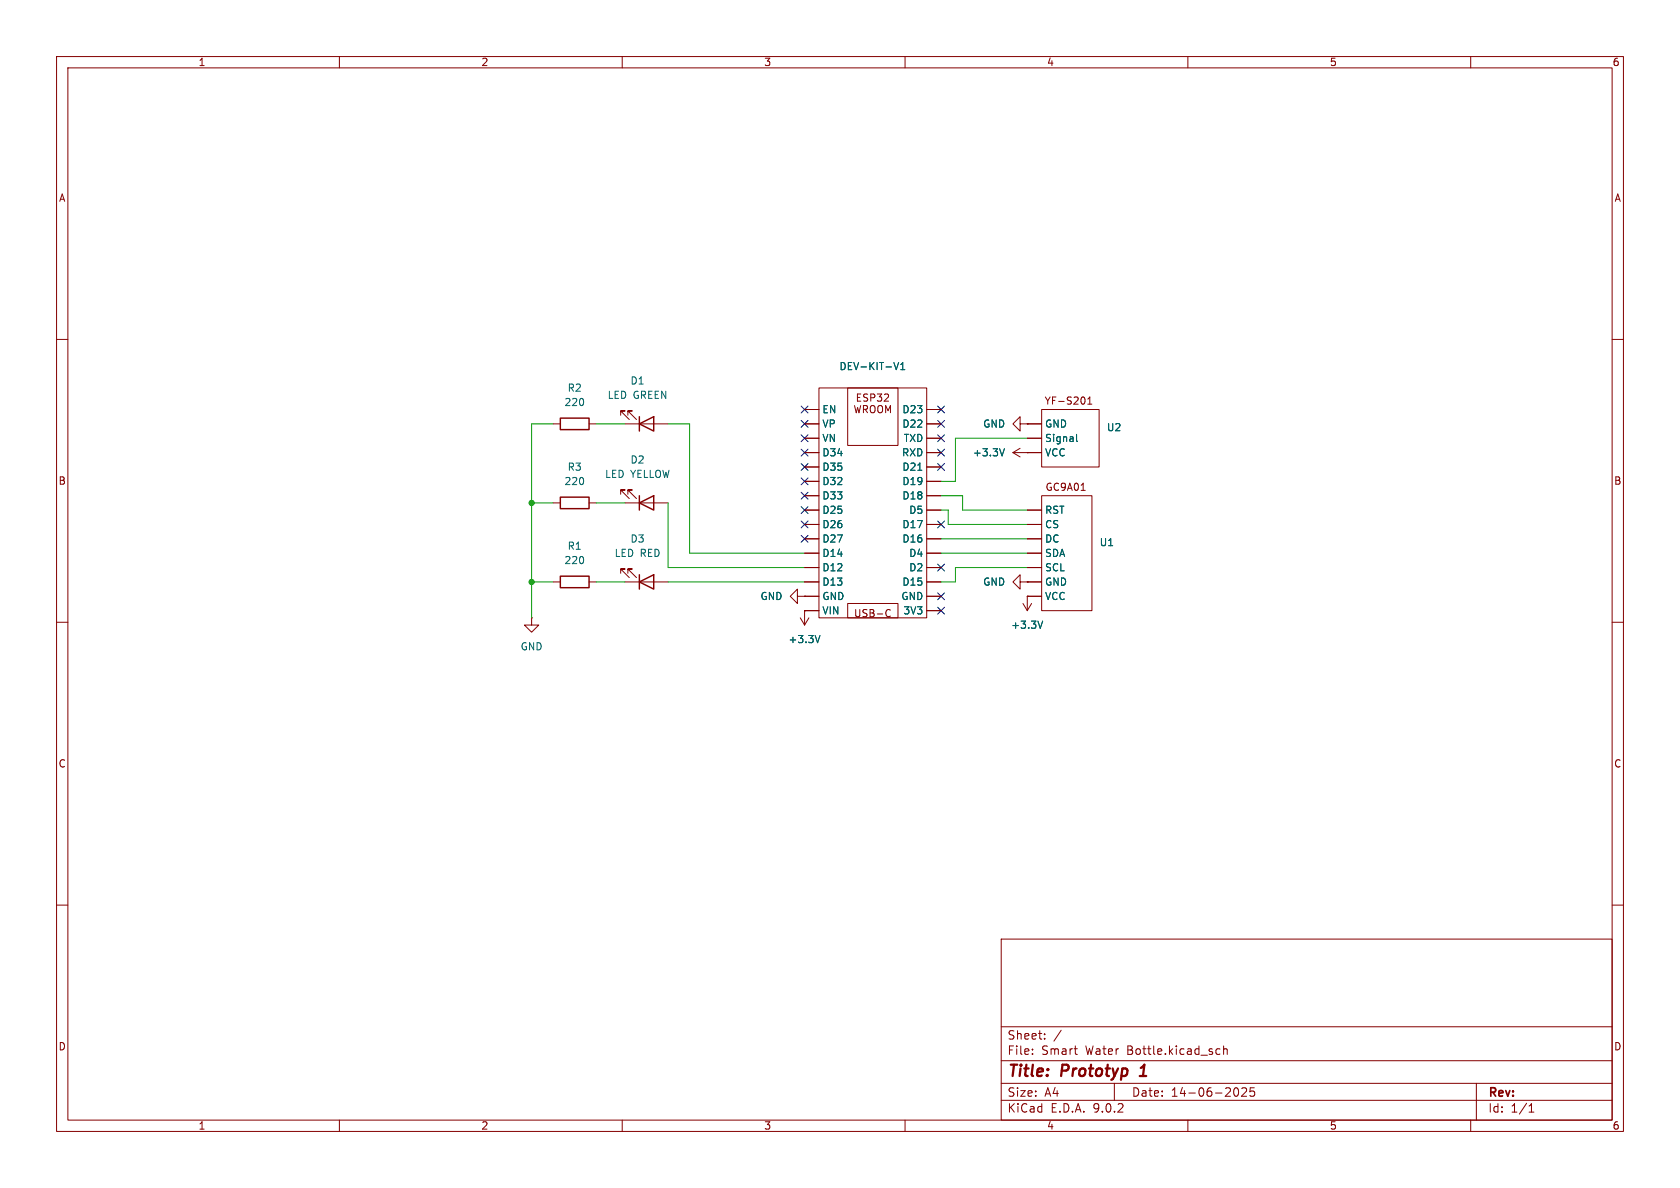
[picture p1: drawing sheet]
<svg xmlns="http://www.w3.org/2000/svg" width="297mm" height="210mm" viewBox="0 0 297 210" stroke-linecap="round" stroke-linejoin="round" font-family="sans-serif">
<g fill="none" stroke="#840000" stroke-width=".18">
<path d="M10 10h277v190h-277zM12 12h273v186h-273zM60 10v2M110 10v2M160 10v2M210 10v2M260 10v2M10 60h2M97.8 74.9h1.3M104.1 74.9h1.3M109.7 73.4v-.8h.8h-.8l1.6 1.6M110.5 74.9h7.6"/>
<path d="M111 73.4v-.8h.8h-.8l1.5 1.6M142.2 72.4h2.6M142.2 74.9h2.6M142.2 77.5h2.6M144.8 68.6h19v40.6h-19zM149.9 68.6h8.8v10.1h-8.8zM163.8 72.4h2.6M163.8 74.9h2.6M163.8 77.5h2.6M180.3 74.9v-1.2l-1.2 1.2 1.2 1.3v-1.3h1.3M180.3 79.2l-1.2 .8M181.6 74.9h.1"/>
<path d="M181.6 74.9h2.5M181.6 77.5h2.5M184.1 72.4h10.2v10.2h-10.2zM192.3 71.4h.7M192.3 70.5l.4-.3v1.2M285 60h2M97.8 88.9h1.3M104.1 88.9h1.3M109.7 87.4v-.8h.8h-.8l1.6 1.5M110.5 88.9h7.6M111 87.4v-.8h.8h-.8l1.5 1.5M142.2 80h2.6"/>
<path d="M142.2 82.6h2.6M142.2 85.1h2.6M142.2 87.6h2.6M142.2 90.2h2.6M142.2 92.7h2.6M142.2 95.3h2.6M142.2 97.8h2.6M163.8 80h2.6M163.8 82.6h2.6M163.8 85.1h2.6M163.8 87.6h2.6M163.8 90.2h2.6"/>
<path d="M163.8 92.7h2.6M163.8 95.3h2.6M163.8 97.8h2.6M179.1 80h5M179.1 80l1.2 .8M181.6 80h.1M181.6 90.2h2.5M181.6 92.7h2.5M181.6 95.3h2.5M181.6 97.8h2.5M184.1 87.6h8.9v20.4h-8.9zM191.1 86.7h.8"/>
<path d="M191.1 85.8l.4-.4v1.3M10 110h2M94 109.2v1.3h1.2l-1.2 1.3-1.3-1.3h1.3M94 109.2h.1M97.8 102.9h1.3M104.1 102.9h1.3M109.7 101.3v-.7h.8h-.8l1.6 1.5M110.5 102.9h7.6M111 101.3v-.7h.8h-.8l1.5 1.5M141 105.4v-1.3l-1.3 1.3 1.3 1.3v-1.3h1.2M141.5 109.2l.7 1.3M142.2 108h.1"/>
<path d="M142.2 105.4h.1M142.2 108v2.5M142.2 100.3h2.6M142.2 102.9h2.6M142.2 105.4h2.6M142.2 108h2.6M143 109.2l-.8 1.3M149.9 106.7h8.8v2.5h-8.8zM156.8 107.8l.3-.1 .3 .2M157.4 108.9l-.3 .1h-.3M163.8 100.3h2.6M163.8 102.9h2.6"/>
<path d="M163.8 105.4h2.6M163.8 108h2.6M180.3 102.9v-1.3l-1.2 1.3 1.2 1.2v-1.2h1.3M180.8 106.7l.8 1.3M181.6 102.9h.1M181.6 105.4h.1M181.6 100.3h2.5M181.6 102.9h2.5M181.6 105.4h2.5M181.6 105.4v2.6M182.4 106.7l-.8 1.3M285 110h2"/>
<path d="M10 160h2M177 166h108v32h-108zM285 160h2M60 198v2M110 198v2M160 198v2M177 194.5h108M177 191.5h108M177 187.5h108M177 181.5h108M182.5 186.3v.1M182.5 185.5v.1"/>
<path d="M184.7 183.6v.1M184.7 182.8v.1M187.6 182.1l-1.3 2M189.9 185.4h.6M190.3 186.4h.2M197 191.5v3M210 198v2M215.1 185.5h.6M215.1 186.3h.6M216.3 185.5l.2-.1 .4 .1 .1 .9M216.3 184.9v1.5M218.3 192.4l.2-.1a.81 .81 0 0 1 .5 .6 .81 .81 0 0 1-.3 .8h-.4"/>
<path d="M219.5 192.4l.6-.1 .2 .1 .1 .3-.9 1.1h.9M221.7 192.3h-.7v.7l.2-.1h.5l.1 .3-.1 .5-.2 .1-.5-.1M260 198v2M261 191.5v6.5M270.3 196.6h.9M270.3 195.5l.4-.4v1.5"/>
</g>
<path d="M201.5 190.2h1.1M202.1 188.5l-.4 .3" fill="none" stroke="#840000" stroke-width=".4"/>
<path d="M99.1 73.9h5v2h-5zM113 74.9l2.6-1.2v2.5zM113 73.7v2.5M99.1 87.9h5v2h-5zM113 88.9l2.6-1.3v2.6zM113 87.6v2.6M99.1 101.9h5v2h-5zM113 102.9l2.6-1.3v2.5zM113 101.6v2.5" fill="none" stroke="#840000" stroke-width=".25"/>
<path d="M158 64.1l.4 1.2 .5-1.2M159.2 65.3h.8M159.2 64.4l.4-.3v1.2M177.6 79.3l-.5 1.3M190.3 76.8v1.1l.2 .1M162.3 83.1h.7M145 112.3l-.5 1.3M184.3 109.8l-.4 1.3" fill="none" stroke="#006464" stroke-width=".18"/>
<g fill="none" stroke="#009600" stroke-width=".18">
<path d="M97.8 74.9h-3.8v34.3M105.4 74.9h5.1M118.1 74.9h3.8v22.9h20.3M181.6 77.5h-12.7v7.6h-2.5M94 88.9h3.8M105.4 88.9h5.1M118.1 88.9v11.4h24.1M166.4 90.2h1.2v2.5h14M166.4 87.6h3.8v2.6h11.4M166.4 97.8h15.2M166.4 95.3h15.2M94 102.9h3.8"/>
<path d="M105.4 102.9h5.1M118.1 102.9h24.1M181.6 100.3h-12.7v2.6h-2.5"/>
</g>
<g fill="none" stroke="#000084" stroke-width=".18">
<path d="M141.6 74.3l1.2 1.2M141.6 79.4l1.2 1.2M141.6 71.8l1.2 1.2M141.6 76.9l1.2 1.2M142.8 74.3l-1.2 1.2M142.8 79.4l-1.2 1.2M142.8 71.8l-1.2 1.2M142.8 76.9l-1.2 1.2M165.8 76.9l1.2 1.2M165.8 71.8l1.2 1.2M165.8 79.4l1.2 1.2M165.8 74.3l1.2 1.2"/>
<path d="M167 76.9l-1.2 1.2M167 71.8l-1.2 1.2M167 79.4l-1.2 1.2M167 74.3l-1.2 1.2M141.6 84.5l1.2 1.2M141.6 81.9l1.2 1.3M141.6 87l1.2 1.2M141.6 94.6l1.2 1.3M141.6 92.1l1.2 1.2M141.6 89.6l1.2 1.2M142.8 84.5l-1.2 1.2M142.8 81.9l-1.2 1.3"/>
<path d="M142.8 87l-1.2 1.2M142.8 94.6l-1.2 1.3M142.8 92.1l-1.2 1.2M142.8 89.6l-1.2 1.2M165.8 99.7l1.2 1.2M165.8 92.1l1.2 1.2M165.8 81.9l1.2 1.3M167 99.7l-1.2 1.2M167 92.1l-1.2 1.2M167 81.9l-1.2 1.3M165.8 107.3l1.2 1.3M165.8 104.8l1.2 1.2"/>
<path d="M167 107.3l-1.2 1.3M167 104.8l-1.2 1.2"/>
</g>
<g fill="#009600" stroke="#009600" stroke-width=".18">
<circle cx="94" cy="102.9" r=".46"/>
<circle cx="94" cy="88.9" r=".46"/>
</g>
<g font-size="2.8" fill="#840000">
<text x="178" y="190.9">Title:</text>
<text x="187.7" y="190.9">Prototyp</text>
<text x="202.5" y="190.9">1</text>
</g>
<g font-size="2.1" fill="#840000">
<text x="178" y="184">Sheet:</text>
<text x="178" y="186.7">File:</text>
<text x="184.1" y="186.7">Smart</text>
<text x="192" y="186.7">Water</text>
<text x="199.4" y="186.7">Bottle.kicad_sch</text>
<text x="178" y="196.9">KiCad</text>
<text x="178" y="194.1">Size:</text>
<text x="184.7" y="194.1">A4</text>
<text x="185.7" y="196.9">E.D.A.</text>
<text x="193.3" y="196.9">9.0.2</text>
<text x="200" y="194.1">Date:</text>
<text x="207" y="194.1">14-06-2025</text>
<text x="263" y="194.3">Rev:</text>
<text x="263" y="196.9">Id:</text>
<text x="267.1" y="196.9">1/1</text>
</g>
<g font-size="1.8" fill="#840000">
<text x="35" y="11.9">1</text>
<text x="85" y="11.9">2</text>
<text x="135" y="11.9">3</text>
<text x="185" y="11.9">4</text>
<text x="235" y="11.9">5</text>
<text x="285" y="11.9">6</text>
<text x="10.3" y="35.9">A</text>
<text x="285.3" y="35.9">A</text>
<text x="151.2" y="71.3">ESP32</text>
<text x="184.6" y="71.7">YF-S201</text>
<text x="150.8" y="73.4">WROOM</text>
<text x="10.3" y="85.9">B</text>
<text x="184.2" y="87">GC9A01</text>
<text x="285.3" y="85.9">B</text>
<text x="150.9" y="109.4">USB-C</text>
<text x="10.3" y="135.9">C</text>
<text x="285.3" y="135.9">C</text>
<text x="10.3" y="185.9">D</text>
<text x="285.3" y="185.9">D</text>
<text x="35" y="199.9">1</text>
<text x="85" y="199.9">2</text>
<text x="135" y="199.9">3</text>
<text x="185" y="199.9">4</text>
<text x="235" y="199.9">5</text>
<text x="285" y="199.9">6</text>
</g>
<g font-size="1.8" fill="#006464">
<text x="148.3" y="65.6">DEV-KIT-V1</text>
<text x="99.7" y="72">220</text>
<text x="100.3" y="69.4">R2</text>
<text x="107.3" y="70.7">LED GREEN</text>
<text x="111.4" y="68.2">D1</text>
<text x="145.3" y="73.3">EN</text>
<text x="145.3" y="75.8">VP</text>
<text x="159.4" y="73.3">D23</text>
<text x="159.4" y="75.8">D22</text>
<text x="173.7" y="75.8">GND</text>
<text x="184.7" y="75.8">GND</text>
<text x="195.6" y="76.4">U2</text>
<text x="100.3" y="83.4">R3</text>
<text x="111.4" y="82.1">D2</text>
<text x="145.3" y="78.3">VN</text>
<text x="145.3" y="80.9">D34</text>
<text x="145.3" y="83.4">D35</text>
<text x="159.4" y="80.9">RXD</text>
<text x="159.4" y="83.4">D21</text>
<text x="159.7" y="78.3">TXD</text>
<text x="171.9" y="80.9">+3.3V</text>
<text x="184.7" y="78.3">Signal</text>
<text x="184.7" y="80.9">VCC</text>
<text x="99.7" y="86">220</text>
<text x="106.9" y="84.7">LED YELLOW</text>
<text x="145.3" y="86">D32</text>
<text x="145.3" y="88.5">D33</text>
<text x="159.4" y="86">D19</text>
<text x="159.4" y="88.5">D18</text>
<text x="145.3" y="91">D25</text>
<text x="145.3" y="93.6">D26</text>
<text x="159.4" y="93.6">D17</text>
<text x="160.6" y="91">D5</text>
<text x="184.7" y="91">RST</text>
<text x="184.7" y="93.6">CS</text>
<text x="99.7" y="99.9">220</text>
<text x="100.3" y="97.4">R1</text>
<text x="108.6" y="98.7">LED RED</text>
<text x="111.4" y="96.1">D3</text>
<text x="145.3" y="96.1">D27</text>
<text x="145.3" y="98.7">D14</text>
<text x="145.3" y="101.2">D12</text>
<text x="159.4" y="96.1">D16</text>
<text x="160.6" y="98.7">D4</text>
<text x="160.6" y="101.2">D2</text>
<text x="184.7" y="96.1">DC</text>
<text x="184.7" y="98.7">SDA</text>
<text x="184.7" y="101.2">SCL</text>
<text x="194.3" y="96.7">U1</text>
<text x="134.3" y="106.3">GND</text>
<text x="145.3" y="103.7">D13</text>
<text x="145.3" y="106.3">GND</text>
<text x="159.2" y="106.3">GND</text>
<text x="159.4" y="103.7">D15</text>
<text x="173.7" y="103.7">GND</text>
<text x="184.7" y="103.7">GND</text>
<text x="184.7" y="106.3">VCC</text>
<text x="139.3" y="113.9">+3.3V</text>
<text x="145.3" y="108.8">VIN</text>
<text x="159.6" y="108.8">3V3</text>
<text x="178.7" y="111.4">+3.3V</text>
<text x="91.9" y="115.2">GND</text>
</g>
</svg>
